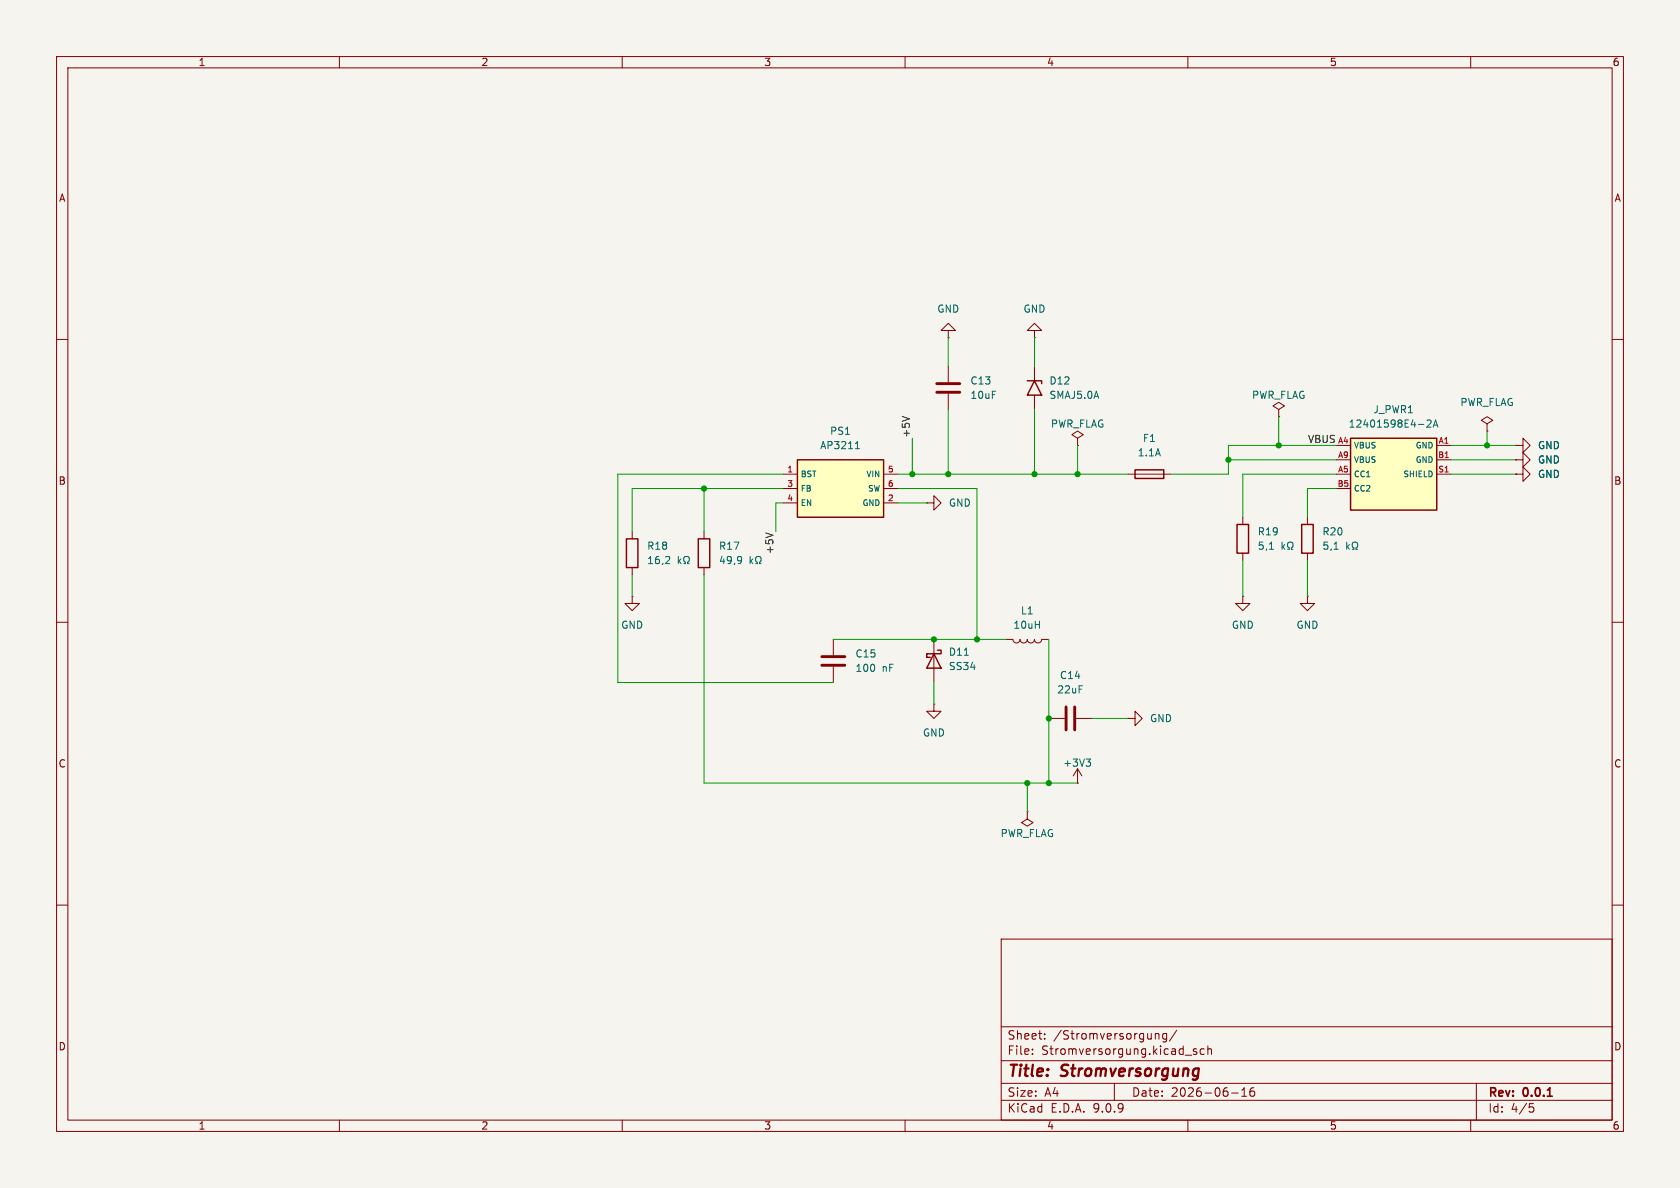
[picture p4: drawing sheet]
<svg xmlns="http://www.w3.org/2000/svg" width="297mm" height="210mm" viewBox="0 0 297 210" stroke-linecap="round" stroke-linejoin="round" font-family="sans-serif">
<path d="M0 0h297v210h-297z" fill="#f5f4ef" stroke="#f5f4ef" stroke-width=".18"/>
<g fill="none" stroke="#840000" stroke-width=".18">
<path d="M10 10h277v190h-277zM12 12h273v186h-273zM60 10v2M110 10v2M160 10v2M210 10v2M260 10v2M182.9 58.4h1.2l-1.2-1.2-1.3 1.2h1.3v1.3M182.9 59.7h.1M10 60h2M182.9 64.8v2.5M182.9 69.9v2.5"/>
<path d="M262.9 74.9l1-.6-1-.6-1 .6 1 .6v1.3M262.9 76.2h.1M285 60h2M111.8 94v1.3M163.8 88.9h1.3v-1.3l1.3 1.3-1.3 1.3v-1.3M163.8 88.9h.1M10 110h2M111.8 100.3v1.3M147.3 113v2.8M147.3 117.9v2.8M165.1 113v7.7M285 110h2"/>
<path d="M10 160h2M177 166h108v32h-108zM285 160h2M60 198v2M110 198v2M160 198v2M177 194.5h108M177 191.5h108M177 187.5h108M177 181.5h108M182.5 186.3v.1M182.5 185.5v.1"/>
<path d="M184.7 183.6v.1M184.7 182.8v.1M197 191.5v3M204.2 182.7v1M204.2 182.8l.3-.1 .3 .1 .1 .9M206.2 182.8l-.4-.1-.3 .3v.4l.2 .2h.5M206.2 182.7v1.2l-.2 .3-.4-.1M208 182.1l-1.3 2M209.5 186.5h1.2M210 198v2M211.5 185.5l-.3-.1-.2 .2v.2l.5 .2v.3h-.5M212.9 185.5l-.4-.1-.3 .3v.4l.1 .2h.6"/>
<path d="M213.5 185.5l.2-.1 .4 .1 .1 .9M213.5 184.9v1.5M217.7 193.2h1.2M219.5 193.8h.9M219.5 192.7l.5-.4v1.5M221.7 192.3a.59 .59 0 0 0-.7 .6v.6l.1 .2 .4 .1 .2-.1 .1-.5-.1-.3h-.5l-.2 .3M260 198v2M261 191.5v6.5M270.4 195.1h.7M270.5 195.7h.4l.3 .3-.2 .5-.5 .1"/>
</g>
<path d="M273.6 193.8h.8" fill="none" stroke="#840000" stroke-width=".3"/>
<path d="M181.6 67.3h2.5v.5M182.9 67.3l1.2 2.6h-2.5zM110.7 95.3h2.1v5h-2.1zM165.1 115.6l1.3 2.5h-2.6zM165.7 114.9h.7v.7h-2.6v.6h.7" fill="none" stroke="#840000" stroke-width=".25"/>
<path d="M145.3 117.6h4.1M145.3 116.1h4.1" fill="none" stroke="#840000" stroke-width=".51"/>
<path d="M118.3 98.4l.1 .2-.1 .3-.7 .7h.8M119.9 98.4v1.2M120 99.2l.4 .4M120.4 98.8l-.5 .5M120.9 99.6h.3v-.2a.54 .54 0 0 1-.3-.7 .54 .54 0 0 1 .8-.3 .58 .58 0 0 1-.2 1v.2h.3M170.5 115.8h.7" fill="none" stroke="#006464" stroke-width=".18"/>
<path d="M141 81.3h15.2v10.1h-15.2z" fill="#ffffc2"/>
<path d="M123.4 95.3h2.1v5h-2.1zM141 81.3h15.2v10.1h-15.2zM230.1 92.7h2.1v5.1h-2.1z" fill="none" stroke="#840000" stroke-width=".25"/>
<g fill="none" stroke="#840000" stroke-width=".18">
<path d="M226.1 72.4l1-.6-1-.7-1.1 .7 1.1 .6v1.3M226.1 73.7h.1M268 78.7h1.2v-1.2l1.3 1.2-1.3 1.3v-1.3M268 78.7h.1M124.5 94v1.3M138.4 83.8h2.6M138.4 86.4h2.6M138.4 88.9h2.6M156.2 83.8h2.5M156.2 86.4h2.5M156.2 88.9h2.5M231.1 91.4v1.3"/>
<path d="M231.1 97.8v1.3M268 81.3h1.2v-1.3l1.3 1.3-1.3 1.3v-1.3M268 81.3h.1M268 83.8h1.2v-1.2l1.3 1.2-1.3 1.3v-1.3M268 83.8h.1M111.8 105.4v1.3h1.2l-1.2 1.3-1.3-1.3h1.3M111.8 105.4h.1M124.5 100.3v1.3M165.1 124.5v1.2h1.3l-1.3 1.3-1.3-1.3h1.3M165.1 124.5h.1M181.6 143.5v1.3l1 .6-1 .7-1-.7 1-.6M181.6 143.5h.1"/>
</g>
<g fill="none" stroke="#006464" stroke-width=".18">
<path d="M151.2 79.3h.7M151.3 78.4l.3-.4v1.3M131 98.4v.1a1.07 1.07 0 0 1-.1 1M131.1 98.9l-.1 .2M132.6 98.4v1.2M132.7 99.2l.4 .4M133.1 98.8l-.5 .5M133.6 99.6h.3v-.2a.54 .54 0 0 1-.3-.7 .54 .54 0 0 1 .8-.3 .58 .58 0 0 1-.2 1v.2h.3M235.8 97.1h.8M238.1 95.8v1.3M238.2 96.6l.4 .5M238.6 96.3l-.5 .4"/>
<path d="M239.1 97.1h.3v-.2a.54 .54 0 0 1-.3-.8 .54 .54 0 0 1 .7-.2 .58 .58 0 0 1-.1 1v.2h.3"/>
</g>
<path d="M238.8 77.5h15.2v12.7h-15.2z" fill="#ffffc2"/>
<path d="M238.8 77.5h15.2v12.7h-15.2zM200.7 83.1h5v1.5h-5zM218.7 92.7h2v5.1h-2z" fill="none" stroke="#840000" stroke-width=".25"/>
<g fill="none" stroke="#840000" stroke-width=".18">
<path d="M167.6 58.4h1.3l-1.3-1.2-1.2 1.2h1.2v1.3M167.6 59.7h.1M167.6 64.8v2.8M167.6 69.6v2.8M190.5 77.5l1-.7-1-.6-1 .6 1 .7v1.2M190.5 78.7h.1M236.2 78.7h2.6M254 78.7h2.5M268 78.7h.1M199.4 83.8h7.6M219.7 91.4v1.3M219.7 97.8v1.3"/>
<path d="M236.2 81.3h2.6M236.2 83.8h2.6M236.2 86.4h2.6M254 81.3h2.5M254 83.8h2.5M268 81.3h.1M268 83.8h.1M177.8 113h1.3a.64 .64 0 0 0 .6 .7 .64 .64 0 0 0 .6-.7 .64 .64 0 0 0 .7 .7 .64 .64 0 0 0 .6-.7 .64 .64 0 0 0 .6 .7 .64 .64 0 0 0 .7-.7 .64 .64 0 0 0 .6 .7 .64 .64 0 0 0 .6-.7h1.3M219.7 105.4v1.3h1.3l-1.3 1.3-1.3-1.3h1.3M219.7 105.4h.1M231.1 105.4v1.3h1.3l-1.3 1.3-1.2-1.3h1.2M231.1 105.4h.1"/>
<path d="M185.4 127h2.8M190.2 127h2.8M190.5 138.4h.1M190.5 135.9l-.8 1.3M190.5 135.9l.8 1.3M190.5 135.9v2.5M199.4 127h1.3v-1.3l1.2 1.3-1.2 1.3v-1.3M199.4 127h.1"/>
</g>
<path d="M250.8 75h.9M252.3 74.4l.5-.2 .2 .4-.8 .9h.8M253.4 75.5l.4-1.3 .4 1.3M253.5 75.1h.6M224.4 97.1h.7M226.7 95.8v1.3M226.8 96.6l.3 .5M227.1 96.3l-.4 .4M227.6 97.1h.3v-.2a.54 .54 0 0 1-.2-.8 .54 .54 0 0 1 .7-.2 .58 .58 0 0 1-.1 1v.2h.3M192 134.2h.8l-.4 .5M192.6 134.7l.2 .2v.3l-.2 .3" fill="none" stroke="#006464" stroke-width=".18"/>
<path d="M165.6 67.8h4.1M165.6 69.3h4.1M188.5 125v4M190 125v4" fill="none" stroke="#840000" stroke-width=".51"/>
<path d="M159.5 73.6l1.3 .4M135.4 94.2l1.2 .4" fill="none" stroke="#0f0f0f" stroke-width=".18"/>
<g fill="none" stroke="#009600" stroke-width=".18">
<path d="M167.6 59.7v5.1M182.9 59.7v5.1M161.3 77.5v6.3M167.6 72.4v11.4M182.9 72.4v11.4M190.5 78.7v5.1M226.1 73.7v5M236.2 78.7h-19v5.1h-10.2M256.5 78.7h11.5M262.9 76.2v2.5M124.5 86.4v7.6M138.4 83.8h-29.2v36.9h38.1"/>
<path d="M138.4 86.4h-26.6v7.6M138.4 88.9h-1.2v5.1M158.7 83.8h40.7M158.7 86.4h14v26.6M158.7 88.9h5.1M217.2 81.3h19M219.7 99.1v6.3M231.1 99.1v6.3M236.2 83.8h-16.5v7.6M236.2 86.4h-5.1v5M256.5 81.3h11.5M256.5 83.8h11.5"/>
<path d="M111.8 101.6v3.8M124.5 101.6v36.8h66M147.3 113h30.5M185.4 113v25.4M165.1 120.7v3.8M181.6 138.4v5.1M193 127h6.4"/>
</g>
<g fill="#009600" stroke="#009600" stroke-width=".18">
<circle cx="190.5" cy="83.8" r=".46"/>
<circle cx="182.9" cy="83.8" r=".46"/>
<circle cx="217.2" cy="81.3" r=".46"/>
<circle cx="181.6" cy="138.4" r=".46"/>
<circle cx="185.4" cy="138.4" r=".46"/>
<circle cx="185.4" cy="127" r=".46"/>
<circle cx="165.1" cy="113" r=".46"/>
<circle cx="172.7" cy="113" r=".46"/>
<circle cx="124.5" cy="86.4" r=".46"/>
<circle cx="161.3" cy="83.8" r=".46"/>
<circle cx="167.6" cy="83.8" r=".46"/>
<circle cx="226.1" cy="78.7" r=".46"/>
<circle cx="262.9" cy="78.7" r=".46"/>
</g>
<g font-size="2.8" fill="#840000">
<text x="178" y="190.9">Title:</text>
<text x="187.7" y="190.9">Stromversorgung</text>
</g>
<g font-size="2.1" fill="#840000">
<text x="178" y="184">Sheet:</text>
<text x="186.2" y="184">/Stromversorgung/</text>
<text x="178" y="186.7">File:</text>
<text x="184.1" y="186.7">Stromversorgung.kicad_sch</text>
<text x="178" y="196.9">KiCad</text>
<text x="178" y="194.1">Size:</text>
<text x="184.7" y="194.1">A4</text>
<text x="185.7" y="196.9">E.D.A.</text>
<text x="193.3" y="196.9">9.0.9</text>
<text x="200" y="194.1">Date:</text>
<text x="207" y="194.1">2026-06-16</text>
<text x="263" y="194.3">Rev:</text>
<text x="263" y="196.9">Id:</text>
<text x="267.1" y="196.9">4/5</text>
<text x="269.4" y="194.3">0.0.1</text>
</g>
<g font-size="1.8" fill="#840000">
<text x="35" y="11.9">1</text>
<text x="85" y="11.9">2</text>
<text x="135" y="11.9">3</text>
<text x="185" y="11.9">4</text>
<text x="235" y="11.9">5</text>
<text x="285" y="11.9">6</text>
<text x="10.3" y="35.9">A</text>
<text x="285.3" y="35.9">A</text>
<text x="10.3" y="85.9">B</text>
<text x="285.3" y="85.9">B</text>
<text x="10.3" y="135.9">C</text>
<text x="285.3" y="135.9">C</text>
<text x="10.3" y="185.9">D</text>
<text x="285.3" y="185.9">D</text>
<text x="35" y="199.9">1</text>
<text x="85" y="199.9">2</text>
<text x="135" y="199.9">3</text>
<text x="185" y="199.9">4</text>
<text x="235" y="199.9">5</text>
<text x="285" y="199.9">6</text>
</g>
<g font-size="1.8" fill="#006464">
<text x="165.6" y="55.5">GND</text>
<text x="180.8" y="55.5">GND</text>
<text x="171.5" y="68.2">C13</text>
<text x="171.5" y="70.7">10uF</text>
<text x="185.4" y="70.7">SMAJ5.0A</text>
<text x="185.4" y="68.2">D12</text>
<text x="221.2" y="70.7">PWR_FLAG</text>
<text x="258.1" y="72">PWR_FLAG</text>
<text x="146.6" y="77.1">PS1</text>
<text x="185.7" y="75.8">PWR_FLAG</text>
<text x="238.3" y="75.8">12401598E4-2A</text>
<text x="242.7" y="73.3">J_PWR1</text>
<text x="144.9" y="79.6">AP3211</text>
<text x="201" y="80.9">1.1A</text>
<text x="201.9" y="78.3">F1</text>
<text x="271.8" y="79.6">GND</text>
<text x="271.8" y="82.1">GND</text>
<text x="167.6" y="89.8">GND</text>
<text x="271.8" y="84.7">GND</text>
<text x="222.3" y="94.8">R19</text>
<text x="233.7" y="94.8">R20</text>
<text x="114.3" y="97.4">R18</text>
<text x="114.3" y="99.9">16,2</text>
<text x="127" y="97.4">R17</text>
<text x="127" y="99.9">49,9</text>
<text x="222.3" y="97.4">5,1</text>
<text x="233.7" y="97.4">5,1</text>
<text x="109.7" y="111.4">GND</text>
<text x="179.1" y="111.4">10uH</text>
<text x="180.4" y="108.8">L1</text>
<text x="217.7" y="111.4">GND</text>
<text x="229.1" y="111.4">GND</text>
<text x="151.1" y="119">100</text>
<text x="151.1" y="116.4">C15</text>
<text x="155.9" y="119">nF</text>
<text x="167.6" y="116.1">D11</text>
<text x="167.6" y="118.7">SS34</text>
<text x="186.8" y="122.8">22uF</text>
<text x="187.3" y="120.2">C14</text>
<text x="163.1" y="130.4">GND</text>
<text x="203.2" y="127.9">GND</text>
<text x="187.9" y="135.7">+3V3</text>
<text x="176.8" y="148.2">PWR_FLAG</text>
</g>
<g font-size="1.8" fill="#0f0f0f">
<text x="160.9" y="77.5" transform="rotate(-90 160.9 77.5)">+5V</text>
<text x="231.1" y="78.4">VBUS</text>
<text x="136.8" y="98.1" transform="rotate(-90 136.8 98.1)">+5V</text>
</g>
<g font-size="1.4" fill="#a90000">
<text x="139.1" y="83.6">1</text>
<text x="156.9" y="83.6">5</text>
<text x="236.4" y="78.5">A4</text>
<text x="236.4" y="81">A9</text>
<text x="236.4" y="83.6">A5</text>
<text x="254.2" y="81">B1</text>
<text x="254.2" y="83.6">S1</text>
<text x="254.2" y="78.5">A1</text>
<text x="139.1" y="86.1">3</text>
<text x="139.1" y="88.6">4</text>
<text x="156.9" y="86.1">6</text>
<text x="156.9" y="88.6">2</text>
<text x="236.4" y="86.1">B5</text>
</g>
<g font-size="1.4" fill="#006464">
<text x="239.3" y="79.5">VBUS</text>
<text x="239.3" y="82">VBUS</text>
<text x="250.1" y="79.5">GND</text>
<text x="250.1" y="82">GND</text>
<text x="141.5" y="84.6">BST</text>
<text x="141.5" y="87.1">FB</text>
<text x="141.5" y="89.6">EN</text>
<text x="152.4" y="89.6">GND</text>
<text x="153" y="84.6">VIN</text>
<text x="153.3" y="87.1">SW</text>
<text x="239.3" y="84.6">CC1</text>
<text x="239.3" y="87.1">CC2</text>
<text x="248" y="84.6">SHIELD</text>
</g>
</svg>
